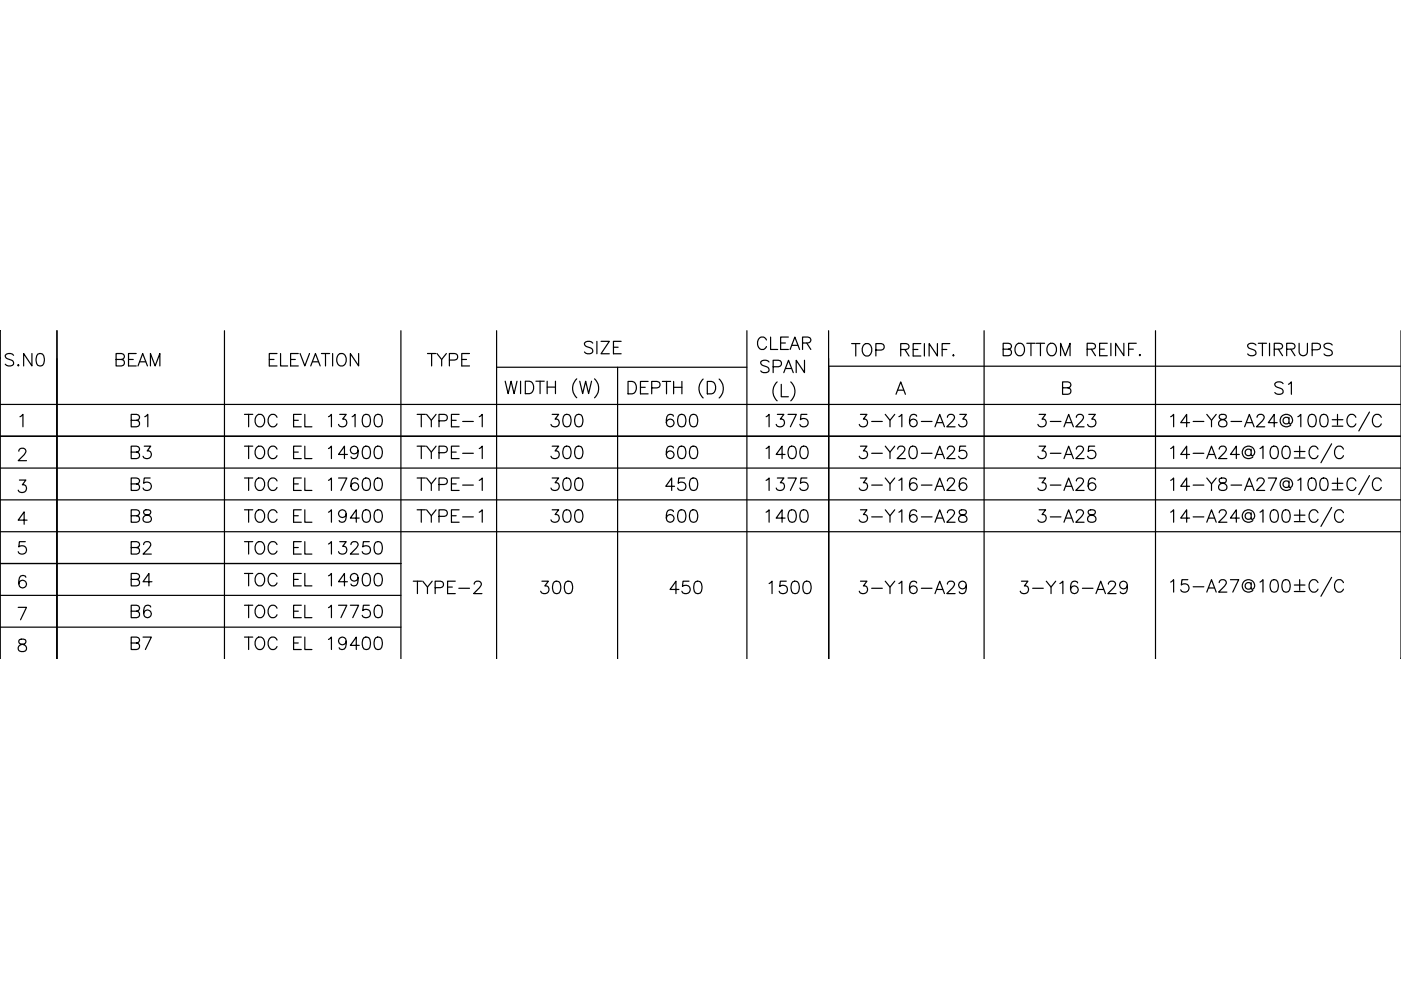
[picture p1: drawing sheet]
<svg xmlns="http://www.w3.org/2000/svg" width="297mm" height="210mm" viewBox="0 0 297 210" stroke-linecap="round" stroke-linejoin="round" font-family="sans-serif">
<!-- layer: CVTEXT -->
<g fill="none" stroke="#000" stroke-width=".25">
<path d="M4 95.7l.2-.5 .8-.2a.64 .64 0 0 1 .4 1l-1.5 1.7h1.7M4.2 88.4l.7-.5v2.6M248.2 95.1l.6-.5v2.6M252.2 96.4h-1.9l1.3-1.8v2.6M253 96.1h2.2M255.9 97.2l1-2.6 1 2.6M256.2 96.4h1.3M258.5 95.2l.2-.5 .8-.1a.65 .65 0 0 1 .4 1l-1.5 1.6h1.7M262.8 96.4h-1.9l1.2-1.8v2.6M265.3 95.6a.68 .68 0 0 0-1.1-.2 .68 .68 0 0 0 0 1 .68 .68 0 0 0 1.1-.2M265.3 95.2v1.3l.1 .1a.95 .95 0 0 0 .7-.8 .95 .95 0 0 0-.6-.9 1.34 1.34 0 0 0-1.8 .1 1.34 1.34 0 0 0 .1 1.9 1.34 1.34 0 0 0 1.8 0M267.2 95.1l.6-.5v2.6"/>
<path d="M269.7 94.7a.84 .84 0 0 1 1.2 .4 2.14 2.14 0 0 1-.2 2 .85 .85 0 0 1-1.3-.4 2.16 2.16 0 0 1 .3-2zM272.2 94.7a.84 .84 0 0 1 1.2 .4 2.17 2.17 0 0 1-.2 2 .86 .86 0 0 1-1.3-.4 2.16 2.16 0 0 1 .3-2zM274.4 95.7h2.3M274.4 97.1h2.3M275.6 94.6v2.3M279.4 95.2a.97 .97 0 0 0-1.1-.6 .97 .97 0 0 0-.7 1 1.15 1.15 0 0 0 .2 1.3 1.15 1.15 0 0 0 1.3 .2l.3-.5M282.3 94.1l-2.2 4M284.8 95.2a.97 .97 0 0 0-1.1-.6 .97 .97 0 0 0-.7 1 1.15 1.15 0 0 0 .2 1.3 1.15 1.15 0 0 0 1.3 .2l.3-.5M4.1 101.8h1.4l-.8 1a.85 .85 0 0 1 .9 1 .85 .85 0 0 1-1.1 .6l-.4-.1-.2-.4M5.4 114.8h-1.3l-.1 1.2a.93 .93 0 0 1 1.4-.1 .93 .93 0 0 1-.2 1.4 .93 .93 0 0 1-1.3-.3M5.7 110.3h-1.8l1.2-1.8v2.7M248.2 108.6l.6-.5v2.6"/>
<path d="M248.2 101.8l.6-.5v2.7M252.2 109.8h-1.9l1.3-1.7v2.6M252.2 103.1h-1.9l1.3-1.8v2.7M253 109.6h2.2M253 102.9h2.2M255.9 110.7l1-2.6 1 2.6M255.9 101.3l1 1.3v1.4M256.2 109.8h1.3M257.9 101.3l-1 1.3M258.5 108.7l.2-.5 .8-.1a.65 .65 0 0 1 .4 1l-1.5 1.6h1.7M258.6 101.5a.53 .53 0 0 0 .3 .9 1.08 1.08 0 0 1 1.2 1.1 .92 .92 0 0 1-1 .5 .92 .92 0 0 1-.7-.9 1.17 1.17 0 0 1 1.2-.7 .53 .53 0 0 0 .3-.9l-.4-.2zM261 102.9h2.3"/>
<path d="M262.8 109.8h-1.9l1.2-1.7v2.6M263.9 104l1-2.7 1 2.7M264.3 103.1h1.2M265.3 109.1a.68 .68 0 0 0-1.1-.2 .68 .68 0 0 0 0 1 .68 .68 0 0 0 1.1-.2M265.3 108.7v1.3l.1 .1a.95 .95 0 0 0 .7-.8 .95 .95 0 0 0-.6-1 1.34 1.34 0 0 0-1.8 .2 1.34 1.34 0 0 0 .1 1.9 1.34 1.34 0 0 0 1.8 0M266.5 102l.3-.5 .7-.2a.65 .65 0 0 1 .4 1.1l-1.5 1.6h1.7M267.2 108.6l.6-.5v2.6M268.9 101.3h1.8l-1.3 2.7M269.7 108.2a.84 .84 0 0 1 1.2 .4 2.15 2.15 0 0 1-.2 2 .85 .85 0 0 1-1.3-.4 2.16 2.16 0 0 1 .3-2zM272.2 108.2a.84 .84 0 0 1 1.2 .4 2.18 2.18 0 0 1-.2 2 .86 .86 0 0 1-1.3-.4 2.16 2.16 0 0 1 .3-2zM273.3 102.4a.68 .68 0 0 0-1-.3 .68 .68 0 0 0 0 1.1 .68 .68 0 0 0 1-.2M273.3 102v1.2l.4 .1a1.26 1.26 0 0 0-.4-1.8 1.26 1.26 0 0 0-1.8 .6 1.32 1.32 0 0 0 .5 1.7 1.32 1.32 0 0 0 1.7-.2"/>
<path d="M274.4 109.2h2.3M274.4 110.6h2.3M275.2 101.8l.6-.5v2.7M275.6 108.1v2.3M277.7 101.5a.86 .86 0 0 1 1.2 .3 2.16 2.16 0 0 1-.2 2.1 .84 .84 0 0 1-1.3-.4 2.17 2.17 0 0 1 .3-2zM279.4 108.7a.97 .97 0 0 0-1.1-.6 .97 .97 0 0 0-.7 1 1.15 1.15 0 0 0 .2 1.3 1.15 1.15 0 0 0 1.3 .2l.3-.5M280.2 101.5a.86 .86 0 0 1 1.2 .3 2.16 2.16 0 0 1-.2 2.1 .84 .84 0 0 1-1.3-.4 2.17 2.17 0 0 1 .3-2zM282.3 107.6l-2.2 4M282.5 102.5h2.2M282.5 103.9h2.2M283.6 101.3v2.3M284.8 108.7a.97 .97 0 0 0-1.1-.6 .97 .97 0 0 0-.7 1 1.15 1.15 0 0 0 .2 1.3 1.15 1.15 0 0 0 1.3 .2l.3-.5"/>
<path d="M287.5 102a.97 .97 0 0 0-1.1-.7 .97 .97 0 0 0-.8 1.1 1.15 1.15 0 0 0 .2 1.2 1.15 1.15 0 0 0 1.3 .3l.4-.6M290.4 100.8l-2.3 4.1M292.9 102a.96 .96 0 0 0-1.1-.7 .96 .96 0 0 0-.8 1.1 1.15 1.15 0 0 0 .2 1.2 1.15 1.15 0 0 0 1.3 .3l.4-.6M3.9 128.8h1.7l-1.2 2.6M4.1 135.6a.53 .53 0 0 0 .3 .9 1.1 1.1 0 0 1 1.2 1.2 .92 .92 0 0 1-1 .5 .92 .92 0 0 1-.7-.9 1.24 1.24 0 0 1 1.2-.8 .53 .53 0 0 0 .3-.9l-.4-.1zM5.5 122.4a.77 .77 0 0 0-1.1-.3 2.06 2.06 0 0 0 0 2.4 .82 .82 0 0 0 1.2-.3 .82 .82 0 0 0-.6-1.2 .82 .82 0 0 0-1 .8M248.2 123.4l.6-.5v2.6M251.8 122.9h-1.2l-.1 1.1a.93 .93 0 0 1 1.4 0 .93 .93 0 0 1-.2 1.4 .93 .93 0 0 1-1.4-.4M253 124.4h2.2M255.9 125.5l1-2.6 1 2.6M256.2 124.7h1.3M258.5 123.5l.2-.5 .8-.1a.65 .65 0 0 1 .4 1l-1.5 1.6h1.7"/>
<path d="M260.9 122.9h1.7l-1.2 2.6M265.3 123.9a.68 .68 0 0 0-1.1-.2 .68 .68 0 0 0 0 1.1 .68 .68 0 0 0 1.1-.3M265.3 123.5v1.3l.3 .1a1.26 1.26 0 0 0-.3-1.9 1.26 1.26 0 0 0-1.8 .7 1.32 1.32 0 0 0 .4 1.6 1.32 1.32 0 0 0 1.7-.1M267.2 123.4l.6-.5v2.6M269.7 123a.84 .84 0 0 1 1.2 .4 2.15 2.15 0 0 1-.2 2 .85 .85 0 0 1-1.3-.4 2.16 2.16 0 0 1 .3-2zM272.2 123a.84 .84 0 0 1 1.2 .4 2.18 2.18 0 0 1-.2 2 .86 .86 0 0 1-1.3-.4 2.16 2.16 0 0 1 .3-2zM274.4 124h2.3M274.4 125.4h2.3M275.6 122.9v2.3M279.4 123.5a.97 .97 0 0 0-1.1-.6 .97 .97 0 0 0-.7 1 1.16 1.16 0 0 0 .2 1.3 1.16 1.16 0 0 0 1.3 .2l.3-.5M282.3 122.4l-2.2 4M284.8 123.5a.97 .97 0 0 0-1.1-.6 .97 .97 0 0 0-.7 1 1.15 1.15 0 0 0 .2 1.3 1.15 1.15 0 0 0 1.3 .2l.3-.5"/>
</g>
<!-- layer: CV-CB-TEXT -->
<g fill="none" stroke="#000" stroke-width=".25">
<path d="M107.1 80.8l.6 2.7 .7-2.7 .6 2.7 .6-2.7M110.4 80.8v2.7M111.4 80.8h.9a1.41 1.41 0 0 1 .9 1.3 1.41 1.41 0 0 1-.9 1.4h-.9zM113.6 80.8h1.8M114.5 80.8v2.7M116 80.8v2.7M116 82.1h1.8M117.8 80.8v2.7M122.3 80.3a2.72 2.72 0 0 0 0 4M122.9 80.8l.6 2.7 .7-2.7 .6 2.7 .6-2.7M126.1 80.3a2.74 2.74 0 0 1 0 4M133.2 80.9h.8a1.41 1.41 0 0 1 .9 1.3 1.41 1.41 0 0 1-.9 1.3h-.8z"/>
<path d="M135.8 82.1h1M137.4 80.9h-1.6v2.6h1.6M138.2 82.2h1.1a.69 .69 0 0 0 .7-.6 .69 .69 0 0 0-.7-.7h-1.1v2.6M140.4 80.9h1.8M141.3 80.9v2.6M142.8 82.1h1.8M142.8 80.9v2.6M144.6 80.9v2.6M149.1 80.4a2.72 2.72 0 0 0 0 4M150 80.9h.8a1.41 1.41 0 0 1 1 1.3 1.41 1.41 0 0 1-1 1.3h-.8zM152.5 80.4a2.72 2.72 0 0 1 0 4M164.8 81a2.7 2.7 0 0 0 0 4"/>
<path d="M165.6 81.5v2.6h1.5M167.7 81a2.7 2.7 0 0 1 0 4M190 83.6l1-2.6 1 2.6M190.3 82.7h1.3M225.3 82.2l1.5-.1a.62 .62 0 0 0 0-1l-1.5-.1v2.6h1.1a.69 .69 0 0 0 .7-.7 .69 .69 0 0 0-.7-.7"/>
</g>
<!-- layer: 2MM -->
<path d="M.1 70.1v69.6M12.1 70.1v69.6M47.6 70.1v69.6M85 70.1v69.6M105.3 70.1v69.6M130.9 77.9v61.8M158.4 70.1v69.6M175.7 76v63.7v-61.7M175.7 70.1v69.6M208.6 70.1v69.6M245 70.1v69.6" fill="none" stroke="#000" stroke-width=".25"/>
<!-- layer: CVTXT -->
<g fill="none" stroke="#000" stroke-width=".25">
<path d="M.1 70.1h.1M105.3 77.9h53.1M175.7 77.6h121.3M297 70.1v69.6M.1 85.7h296.9M.1 99.2h296.9M297 92.5h-296.9h296.9M.1 106h296.9M.1 112.7h296.9M85 119.5h-84.9h84.9M.1 126.2h84.9M.1 133h84.9"/>
<path d="M297 139.7h.1"/>
</g>
<text font-size="7.5" x="247.3" y="92.4">14-Y8-A24@100±C/C</text>
<g font-size="6.2">
<text x="159.8" y="75.5">CLEAR</text>
<text x="26.8" y="118.9">B2</text>
<text x="50.8" y="118.9">TOC EL 13250</text>
<text x="26.8" y="125.6">B4</text>
<text x="50.8" y="125.6">TOC EL 14900</text>
<text x="26.8" y="132.3">B6</text>
<text x="50.8" y="132.3">TOC EL 17750</text>
<text x="26.8" y="139">B7</text>
<text x="50.8" y="139">TOC EL 19400</text>
</g>
<g font-size="5.7">
<text x="123.1" y="76.2">SIZE</text>
<text x="179.6" y="76.6">TOP REINF.</text>
<text x="211.7" y="76.6">BOTTOM REINF.</text>
<text x="263.5" y="76.6">STIRRUPS</text>
<text x=".4" y="78.7">S.N0</text>
<text x="23.6" y="78.7">BEAM</text>
<text x="56.1" y="78.7">ELEVATION</text>
<text x="89.6" y="78.7">TYPE</text>
<text x="160.5" y="80.1">SPAN</text>
<text x="269.5" y="84.7">S1</text>
<text x="26.8" y="91.7">B1</text>
<text x="50.8" y="91.7">TOC EL 13100</text>
<text x="87.5" y="91.7">TYPE-1</text>
<text x="116.1" y="91.7">300</text>
<text x="140.4" y="91.7">600</text>
<text x="161.6" y="91.7">1375</text>
<text x="181.3" y="91.7">3-Y16-A23</text>
<text x="219.1" y="91.7">3-A23</text>
<text x="26.8" y="98.4">B3</text>
<text x="50.8" y="98.4">TOC EL 14900</text>
<text x="87.5" y="98.4">TYPE-1</text>
<text x="116.1" y="98.4">300</text>
<text x="140.4" y="98.4">600</text>
<text x="161.6" y="98.4">1400</text>
<text x="181.3" y="98.4">3-Y20-A25</text>
<text x="219.1" y="98.4">3-A25</text>
<text x="26.8" y="105.1">B5</text>
<text x="50.8" y="105.1">TOC EL 17600</text>
<text x="87.5" y="105.1">TYPE-1</text>
<text x="116.1" y="105.1">300</text>
<text x="140.4" y="105.1">450</text>
<text x="161.6" y="105.1">1375</text>
<text x="181.3" y="105.1">3-Y16-A26</text>
<text x="219.1" y="105.1">3-A26</text>
<text x="26.8" y="111.8">B8</text>
<text x="50.8" y="111.8">TOC EL 19400</text>
<text x="87.5" y="111.8">TYPE-1</text>
<text x="116.1" y="111.8">300</text>
<text x="140.4" y="111.8">600</text>
<text x="161.6" y="111.8">1400</text>
<text x="181.3" y="111.8">3-Y16-A28</text>
<text x="219.1" y="111.8">3-A28</text>
<text x="86.8" y="127">TYPE-2</text>
<text x="113.6" y="127">300</text>
<text x="141.1" y="127">450</text>
<text x="162.3" y="127">1500</text>
<text x="181.3" y="127">3-Y16-A29</text>
<text x="215.5" y="127">3-Y16-A29</text>
</g>
</svg>
